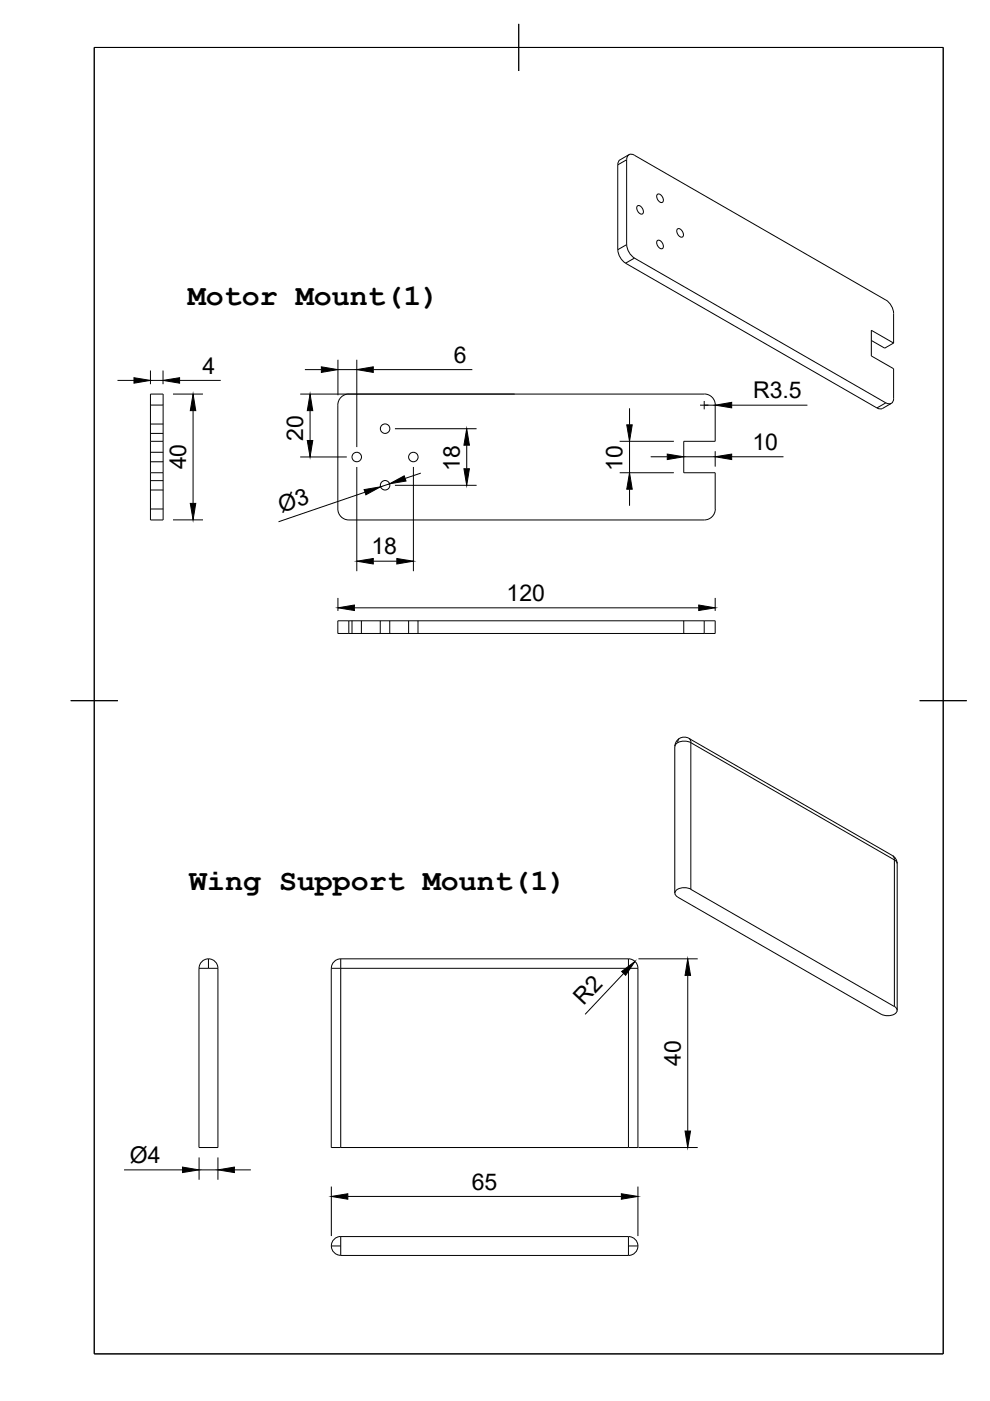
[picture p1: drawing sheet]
<svg xmlns="http://www.w3.org/2000/svg" width="210mm" height="297mm" viewBox="0 0 210 297" stroke-linecap="round" stroke-linejoin="round" font-family="sans-serif">
<!-- layer: Visible -->
<g fill="none" stroke="#000" stroke-width=".21">
<path d="M133.3 32.8l-1.8 1.1-.5 .7v18.3a3.7 3.7 0 0 0 1.6 2.9l53.3 30.7 1 .2 2.1-1.2M135.2 43.6a1.16 1.16 0 0 1 1 1.8 1.16 1.16 0 0 1-1-1.8zM139.4 51a1.16 1.16 0 0 1 1 1.7 1.16 1.16 0 0 1-1-1.7zM139.4 41.2a1.16 1.16 0 0 1 1 1.7 1.16 1.16 0 0 1-1-1.7zM143.7 48.5a1.16 1.16 0 0 1 1 1.7 1.16 1.16 0 0 1-1-1.7zM184.7 72.2l2.9 1.6 1.9-1.1M189.5 66.5v6.2M189.5 72.7l-4.8-2.7v5.5l4.8 2.7v6.3M189.5 66.5a3.6 3.6 0 0 0-1.7-2.9l-53.3-30.7a1 1 0 0 0-1.1-.1 1 1 0 0 0-.5 1.1v18a3.7 3.7 0 0 0 1.6 2.8l53.3 30.7M31.9 83.6h2.7v26.6h-2.7zM31.9 93.6h2.7M72.5 84l.9-.4 .6-.1h75.3a2.31 2.31 0 0 1 2.3 2.4v7.7h-6.6v6.6h6.6l.1 7.7a2.34 2.34 0 0 1-2.4 2.3h-75.3a2.34 2.34 0 0 1-2.4-2.3v-22a2.33 2.33 0 0 1 .9-1.9z"/>
<path d="M189.5 84.5a1 1 0 0 1-.5 1 1 1 0 0 1-1.2-.1M31.9 100.2h2.7M71.6 131.6h80v2.7h-80zM146.1 156.6l43.1 24.8a2 2 0 0 1 1 1.7v31.1M146.1 156.5a2 2 0 0 0-3 1.8v31.1M146.5 188.6l43.1 24.8a.95 .95 0 0 1 .6 1.1 .95 .95 0 0 1-1 .7l-1.5 .1-.9-.3-43.1-24.8M146.5 188.5a2.61 2.61 0 0 0-3.4 .7l.2 .7 .4 .3M42.8 203.9a2 2 0 0 1 2.2-.5 2 2 0 0 1 1.2 1.9v38h-4v-38l.1-.5zM70.8 203.9l.9-.5 .5-.1h61.1a2 2 0 0 1 2 2v38h-65.1l.1-38v-.5zM72.3 266.2a1.99 1.99 0 0 1-2-2 1.99 1.99 0 0 1 1.9-2h61.1a2 2 0 0 1 2 2 2 2 0 0 1-2 2h-61.1"/>
<circle cx="75.6" cy="96.9" r="1.01"/>
<circle cx="81.7" cy="90.9" r="1.01"/>
<circle cx="87.6" cy="96.9" r="1.01"/>
<circle cx="81.7" cy="102.9" r="1.01"/>
</g>
<!-- layer: Visible Narrow -->
<g fill="none" stroke="#000" stroke-width=".21">
<path d="M132.9 33.9l-1.9 1.1M132.9 51.9l-1.9 1M134.5 54.7l-1.9 1.1M31.9 85.9h2.7M187.8 85.4l-1.9 1.1M31.9 107.9h2.7M74 131.6v2.7M149.3 131.6v2.7M143.7 157.5l-.5 .3-.1 .5M144.1 156.5l-.3 .4-.1 .6M146.1 156.5l.3 .4 .1 .6-1.4-.4-1.4 .4M189.2 181.4l.3 .4 .1 .5"/>
<path d="M189.6 182.3l-43.1-24.8v31.1M189.6 182.3v31.1M189.6 182.3l.5 .4 .1 .4M42.2 205.3h2M44.2 203.3v2M44.2 205.3h2M70.2 205.3h2M72.2 203.3v2M72.2 205.3h61M72.2 205.3v38M133.2 203.3v2M133.2 205.3h2.1"/>
<path d="M133.2 205.3v38M70.2 264.2h2M72.2 264.2v2M72.2 262.2v2M133.2 264.2h2.1M133.2 264.2v2M133.2 262.2v2"/>
</g>
<!-- layer: BORDER -->
<path d="M20 10.1h180v276.9h-180zM110 5.1v10M15 148.6h10M195 148.6h10" fill="none" stroke="#000" stroke-width=".21"/>
<!-- layer: FD_Dimensions -->
<g fill="none" stroke="#000" stroke-width=".21">
<path d="M31.9 78.6v2.9M34.6 78.6v2.9M64.6 78.4h3.5M71.6 76.3v7.5M71.6 78.4h4M75.6 76.3v18.5M79.1 78.4h21M24.9 80.7h3.5M31.9 80.7h2.7M36.7 83.6h6.3M38.1 80.7h8.7M40.9 87.1v19.6"/>
<path d="M63.6 83.6h45.5M63.6 96.9h9.9M65.7 87.1v6.3M75.6 99v22.1M83.7 90.9h17.3M87.7 99v22.1M99 94.4v5M131.4 93.6h11.5M133.5 86.6v3.5M133.5 93.6v6.6M138 96.8h3.5M145 96.8h6.6"/>
<path d="M149.3 85.9h2.3M151.6 95.7v3.2M155.1 96.8h11M155.1 85.9h16.1M36.7 110.2h6.3M77.4 104.4l-18.3 6.2M79.1 119h5M82.6 102.6l-1.9 .6M83.7 102.9h17.3M89.2 100.3l-3.3 1.1M131.4 100.2h11.5M133.5 103.7v3.5"/>
<path d="M71.6 126.8v2.7M75.1 128.9h73M151.6 126.8v2.7M132.2 206.4l-8.1 8.7M135.4 203.3h12.5M145.8 206.8v33M26.3 248h12.4M42.2 245.4v4.7M42.2 248h4M46.2 245.4v4.7M49.7 248h3.5M70.3 251.6v10.5"/>
<path d="M73.7 253.7h58M135.3 251.6v10.5M135.4 243.3h12.5"/>
</g>
<g fill="#000" stroke="#000" stroke-width=".21">
<path d="M68.1 77.8l3.5 .6-3.5 .6zM75.6 78.4l3.5-.6v1.2zM28.4 80.1l3.5 .6-3.5 .5zM34.6 80.7l3.5-.6v1.1zM40.9 83.6l.6 3.5h-1.2zM65.2 93.4h1.1l-.6 3.5zM65.7 83.6l.6 3.5h-1.1zM98.4 99.4h1.1l-.5 3.5zM99 90.9l.5 3.5h-1.1zM132.9 90.1h1.1l-.5 3.5zM141.5 96.3l3.5 .5-3.5 .6zM151.6 96.8l3.5-.5v1.1z"/>
<path d="M151.6 85.9l3.5-.6v1.2zM40.3 106.7h1.2l-.6 3.5zM77.2 103.8l3.5-.6-3.1 1.7zM75.6 119l3.5-.6v1.2zM84.1 118.4l3.6 .6-3.6 .6zM82.6 102.6l3.1-1.7 .4 1.1zM133.5 100.2l.5 3.5h-1.1zM71.6 128.9l3.5-.6v1.1zM148.1 128.3l3.5 .6-3.5 .5zM131.8 206l2.8-2.2-1.9 3zM145.8 203.3l.6 3.5h-1.2zM145.2 239.8h1.2l-.6 3.5z"/>
<path d="M38.7 247.4l3.5 .6-3.5 .6zM46.2 248l3.5-.6v1.2zM70.3 253.7l3.4-.6v1.2zM131.7 253.1l3.6 .6-3.6 .6z"/>
</g>
<!-- layer: Hidden -->
<g fill="none" stroke="#000" stroke-width=".21">
<path d="M31.9 91.9h2.7M31.9 89.9h2.7M31.9 97.9h2.7M31.9 95.9h2.7M31.9 103.9h2.7M31.9 101.9h2.7M74.6 131.6v2.7M76.6 131.6v2.7M80.6 131.6v2.7M82.6 131.6v2.7M86.6 131.6v2.7M88.6 131.6v2.7"/>
<path d="M145 131.6v2.7"/>
</g>
<!-- layer: Smart Centers -->
<path d="M148.4 85.9h1.8M149.3 85v1.8" fill="none" stroke="#000" stroke-width=".21"/>
<g font-size="6.3">
<text x="39.9" y="64.7">Motor Mount(1)</text>
<text x="40.1" y="188.6">Wing Support Mount(1)</text>
</g>
<g font-size="4.9">
<text x="96.2" y="76.9">6</text>
<text x="42.9" y="79.3">4</text>
<text x="159.7" y="84.4">R3.5</text>
<text x="64.3" y="93.6" transform="rotate(-90 64.3 93.6)">20</text>
<text x="159.5" y="95.4">10</text>
<text x="39.5" y="99.5" transform="rotate(-90 39.5 99.5)">40</text>
<text x="97.5" y="99.8" transform="rotate(-90 97.5 99.8)">18</text>
<text x="132" y="99.8" transform="rotate(-90 132 99.8)">10</text>
<text x="59.7" y="108.8" transform="rotate(-19 59.7 108.8)">Ø3</text>
<text x="78.8" y="117.5">18</text>
<text x="107.4" y="127.4">120</text>
<text x="123.7" y="213.4" transform="rotate(-47 123.7 213.4)">R2</text>
<text x="144.4" y="225.9" transform="rotate(-90 144.4 225.9)">40</text>
<text x="27.5" y="246.5">Ø4</text>
<text x="100" y="252.2">65</text>
</g>
</svg>
